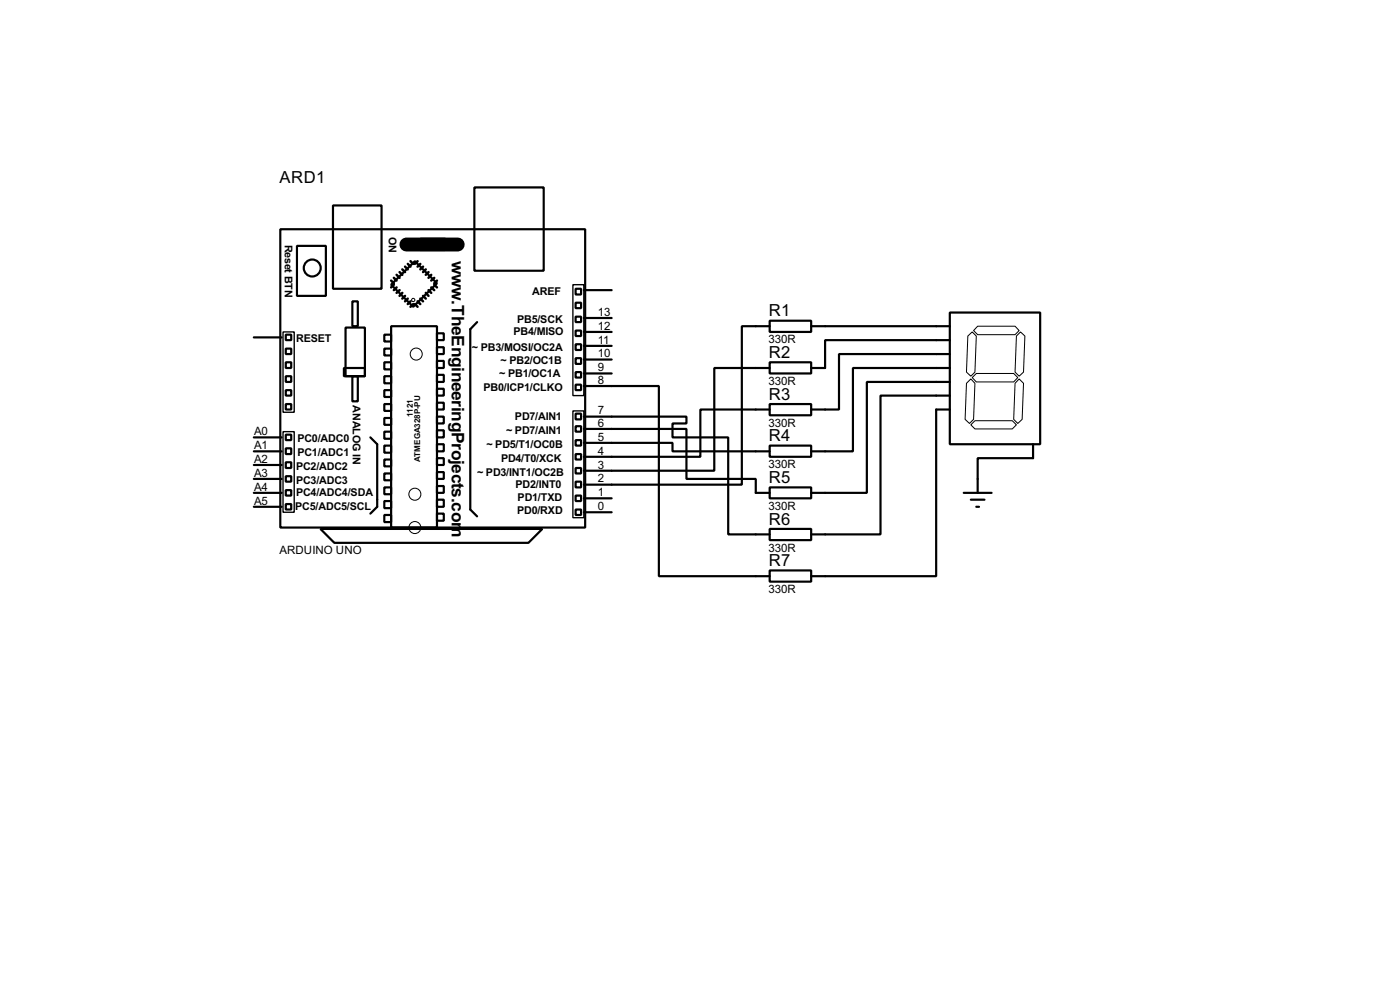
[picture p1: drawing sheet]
<svg xmlns="http://www.w3.org/2000/svg" width="256mm" height="180mm" viewBox="0 0 256 180" stroke-linecap="round" stroke-linejoin="round" font-family="sans-serif">
<g fill="none" stroke="#000" stroke-width=".4">
<path d="M61 37.6h8.9v15.3h-8.9zM86.9 34.3h12.7v15.3h-12.7zM51.4 42h55.8v54.6h-55.8zM54.4 45h5.3v9.2h-5.3zM63.3 60h3.6v8.9h-3.6zM64.6 55.2h1v4.5h-1zM71.7 59.7h8.4v36.9h-8.4zM71.7 52.1l4.3-4.3 4.1 4.1-4.4 4.3zM77 43.7h4.6v2.1h-4.6zM87.4 59l-1.2 1.3v33l1.2 1.2M105.5 52.9h1v1h-1zM105.5 58h1v1h-1z"/>
<path d="M105.5 55.4h1v1h-1zM107 58.2h5.1M107 53.1h5.1M141 58.7h7.6v2.1h-7.6zM141 59.7h-5.1v29h-28.9M148.6 59.7h25.4M174 57.2h16.6v24.1h-16.6zM46.5 61.8h5.1M52.4 63.8h1v1h-1zM52.4 68.9h1v1h-1zM52.4 74h1v1h-1zM52.4 71.4h1v1h-1z"/>
<path d="M52.4 66.3h1v1.1h-1zM52.4 61.3h1v1h-1zM52.4 79.6h1v1h-1zM63 67.4h3.9v1.5h-3.9zM64.6 68.9h1v4.6h-1zM70.4 61.3h1.3v1.2h-1.3zM70.4 63.8h1.3v1.3h-1.3zM70.4 66.3h1.3v1.3h-1.3zM70.4 68.9h1.3v1.3h-1.3zM70.4 71.4h1.3v1.3h-1.3zM70.4 74h1.3v1.2h-1.3zM70.4 76.5h1.3v1.3h-1.3z"/>
<path d="M70.4 79h1.3v1.3h-1.3zM80.1 61h1.2v1.3h-1.2zM80.1 63.6h1.2v1.2h-1.2zM80.1 66.1h1.2v1.3h-1.2zM80.1 68.6h1.2v1.3h-1.2zM80.1 71.2h1.2v1.2h-1.2zM80.1 73.7h1.2v1.3h-1.2zM80.1 76.3h1.2v1.2h-1.2zM80.1 78.8h1.2v1.3h-1.2zM105.5 60.5h1v1h-1zM105.5 63h1v1.1h-1zM105.5 65.6h1v1h-1z"/>
<path d="M105.5 68.1h1v1h-1zM105.5 70.4h1v1h-1zM105.5 75.7h1v1.1h-1zM105.5 78h1v1h-1zM107 78.5h18.8v9.2h12.7v2.5h2.5M107 76.3h18.8v1.2h-2.6v2.6h10.2v17.7h7.6M107 70.7h13.7v34.8h20.3M107 68.4h5.1M107 65.8h5.1M107 63.3h5.1M107 60.8h5.1M141 66.3h7.6v2.1h-7.6z"/>
<path d="M141 74h7.6v2h-7.6zM141 67.4h-10.1v18.8h-23.9M141 75h-12.7v8.6h-21.3M174 62.3h-22.8v5.1h-2.6M174 64.8h-20.3v10.2h-5.1M174 67.4h-17.7v15.2h-7.7M174 69.9h-15.2v20.3h-10.2M174 72.4h-12.7v25.4h-12.7M174 75h-2.5v30.5h-22.9M46.5 92.8h5.1M46.5 90.2h5.1M46.5 87.7h5.1"/>
<path d="M46.5 85.1h5.1M46.5 82.6h5.1M46.5 80.1h5.1M52.4 82.1h1v1h-1zM52.4 84.6h1v1.1h-1zM52.4 87.2h1v1h-1zM52.4 89.7h1v1h-1zM52.4 92.3h1v1h-1zM58.7 96.8h40.7l-2.6 2.6h-35.5zM67.9 80.1l1.2 1.2v11.5l-1.2 1.2M70.4 81.6h1.3v1.3h-1.3zM70.4 84.1h1.3v1.3h-1.3z"/>
<path d="M70.4 86.7h1.3v1.2h-1.3zM70.4 89.2h1.3v1.3h-1.3zM70.4 91.7h1.3v1.3h-1.3zM70.4 94.3h1.3v1.3h-1.3zM80.1 81.3h1.2v1.3h-1.2zM80.1 83.9h1.2v1.2h-1.2zM80.1 86.4h1.2v1.3h-1.2zM80.1 89h1.2v1.2h-1.2zM80.1 91.5h1.2v1.3h-1.2zM80.1 94h1.2v1.3h-1.2zM105.5 80.6h1v1h-1zM105.5 83.1h1v1h-1z"/>
<path d="M105.5 85.7h1v1h-1zM105.5 88.2h1v1h-1zM105.5 90.7h1v1h-1zM105.5 93.3h1v1h-1zM107 81.1h16.2v1.5h17.8M107 93.8h5.1M107 91.2h5.1M141 81.6h7.6v2h-7.6zM141 89.2h7.6v2h-7.6zM141 96.8h7.6v2.1h-7.6zM176.6 90.2h5.1M177.9 91.5h2.5"/>
<path d="M178.9 92.8h.5M189.3 81.3v2.6h-10.2v6.3M141 104.4h7.6v2.1h-7.6z"/>
<circle cx="57.2" cy="49.1" r="1.55"/>
</g>
<path d="M74.5 44.8h9.4" fill="none" stroke="#000" stroke-width="2.6"/>
<g fill="none" stroke="#000" stroke-width=".45">
<path d="M71.7 51.4l.5 .5M72.2 50.9l.5 .5M72.2 52.1l-.5 .5M72.7 50.3l.5 .6M72.7 52.6l-.5 .5M73.2 49.8l.5 .5M73.2 53.1l-.5 .5M73.7 49.3l.5 .5M73.7 53.6l-.5 .6M74.2 48.8l.5 .5M74.2 54.2l-.5 .5M74.7 48.3l.5 .5"/>
<path d="M74.7 54.7l-.5 .5M75.2 47.8l.5 .5M75.2 55.2l-.5 .5M75.7 55.7l-.5 .5M76 55.7l.5 .5M76.5 55.2l.5 .5M76.5 47.8l-.5 .5M77 54.7l.5 .5M77 48.3l-.5 .5M77.5 54.2l.5 .5M77.5 48.8l-.5 .5M78 53.6l.5 .6"/>
<path d="M78 49.3l-.5 .5M78.5 53.1l.5 .5M78.5 49.8l-.5 .5M79 52.6l.6 .5M79 50.3l-.5 .6M79.6 52.1l.5 .5M79.6 50.9l-.6 .5M80.1 51.4l-.5 .5"/>
</g>
<g fill="none" stroke="#000" stroke-width=".18">
<path d="M179.1 59.7h6.9l.7 .8-.7 .8h-6.9l-.7-.8zM177.1 70.2l.8-.8 .7 .8-.2 6.6-.8 .7-.8-.7zM177.3 61.5l.8-.7 .8 .7-.3 6.6-.7 .8-.8-.8zM178.1 69.1l.8-.7h6.8l.8 .7-.8 .8h-6.8zM178.6 77h6.9l.7 .8-.7 .7h-6.9l-.7-.7zM186.2 61.5l.8-.7 .8 .7-.3 6.6-.8 .8-.7-.8zM186.7 69.4l.8 .8-.2 6.6-.8 .7-.8-.7 .3-6.6z"/>
<circle cx="75.7" cy="54.9" r=".3"/>
<circle cx="76.2" cy="64.8" r="1.1"/>
<circle cx="76" cy="96.6" r="1.1"/>
<circle cx="76" cy="90.5" r="1.1"/>
</g>
<path d="M105 52.1h2v20.3h-2zM51.9 60.8h2v14.7h-2zM51.9 79h2v14.8h-2zM105 75.2h2v19.6h-2z" fill="none" stroke="#000" stroke-width=".25"/>
<g font-size="3.6">
<text x="82.8" y="47.7" transform="rotate(90 82.8 47.7)">w</text>
<text x="82.8" y="54.9" transform="rotate(90 82.8 54.9)">.TheEngineeringProjects.com</text>
</g>
<g font-size="3.4">
<text x="51.2" y="33.5">ARD1</text>
<text x="140.9" y="57.9">R1</text>
<text x="140.9" y="65.5">R2</text>
<text x="140.9" y="73.2">R3</text>
<text x="140.9" y="80.8">R4</text>
<text x="140.9" y="88.4">R5</text>
<text x="140.9" y="96">R6</text>
<text x="140.9" y="103.6">R7</text>
</g>
<g font-size="2.4">
<text x="109.5" y="57.8">13</text>
<text x="109.5" y="65.4">10</text>
<text x="109.5" y="62.9">11</text>
<text x="109.5" y="60.3">12</text>
<text x="140.8" y="62.8">330R</text>
<text x="109.5" y="70.2">8</text>
<text x="109.5" y="68">9</text>
<text x="140.8" y="70.5">330R</text>
<text x="109.5" y="75.8">7</text>
<text x="46.5" y="82.2">A1</text>
<text x="46.5" y="79.7">A0</text>
<text x="109.5" y="83.2">4</text>
<text x="109.5" y="80.7">5</text>
<text x="109.5" y="78.1">6</text>
<text x="140.8" y="78.1">330R</text>
<text x="46.5" y="89.8">A4</text>
<text x="46.5" y="87.3">A3</text>
<text x="46.5" y="84.7">A2</text>
<text x="109.5" y="88.3">2</text>
<text x="109.5" y="85.7">3</text>
<text x="140.8" y="85.7">330R</text>
<text x="46.5" y="92.4">A5</text>
<text x="109.5" y="93.4">0</text>
<text x="109.5" y="90.8">1</text>
<text x="140.8" y="93.3">330R</text>
<text x="51.2" y="101.5">ARDUINO UNO</text>
<text x="140.8" y="101">330R</text>
<text x="140.8" y="108.6">330R</text>
</g>
<g font-size="2.2">
<text x="52.2" y="44.8" transform="rotate(90 52.2 44.8)">Reset BTN</text>
<text x="71.3" y="43.3" transform="rotate(90 71.3 43.3)">ON</text>
<text x="97.5" y="54">AREF</text>
<text x="94.7" y="59.1">PB5/SCK</text>
<text x="54.2" y="62.7">RESET</text>
<text x="86.5" y="64.2">~ PB3/MOSI/OC2A</text>
<text x="94.1" y="61.4">PB4/MISO</text>
<text x="88.6" y="71.6">PB0/ICP1/CLKO</text>
<text x="91.5" y="69">~ PB1/OC1A</text>
<text x="91.7" y="66.7">~ PB2/OC1B</text>
<text x="64.7" y="74.2" transform="rotate(90 64.7 74.2)">ANALOG IN</text>
<text x="94.3" y="76.9">PD7/AIN1</text>
<text x="54.5" y="83.5">PC1/ADC1</text>
<text x="54.5" y="81">PC0/ADC0</text>
<text x="89.1" y="82">~ PD5/T1/OC0B</text>
<text x="92.7" y="79.4">~ PD7/AIN1</text>
<text x="54.2" y="88.5">PC3/ADC3</text>
<text x="54.2" y="86">PC2/ADC2</text>
<text x="87.4" y="87.1">~ PD3/INT1/OC2B</text>
<text x="91.8" y="84.5">PD4/T0/XCK</text>
<text x="94.4" y="89.4">PD2/INT0</text>
<text x="54.1" y="93.4">PC5/ADC5/SCL</text>
<text x="54.2" y="90.8">PC4/ADC4/SDA</text>
<text x="94.7" y="94.2">PD0/RXD</text>
<text x="94.8" y="91.6">PD1/TXD</text>
</g>
<g font-size="1.7">
<text x="75.7" y="76.3" transform="rotate(-90 75.7 76.3)">1121</text>
<text x="77" y="84.5" transform="rotate(-90 77 84.5)">ATMEGA328P-PU</text>
</g>
</svg>
